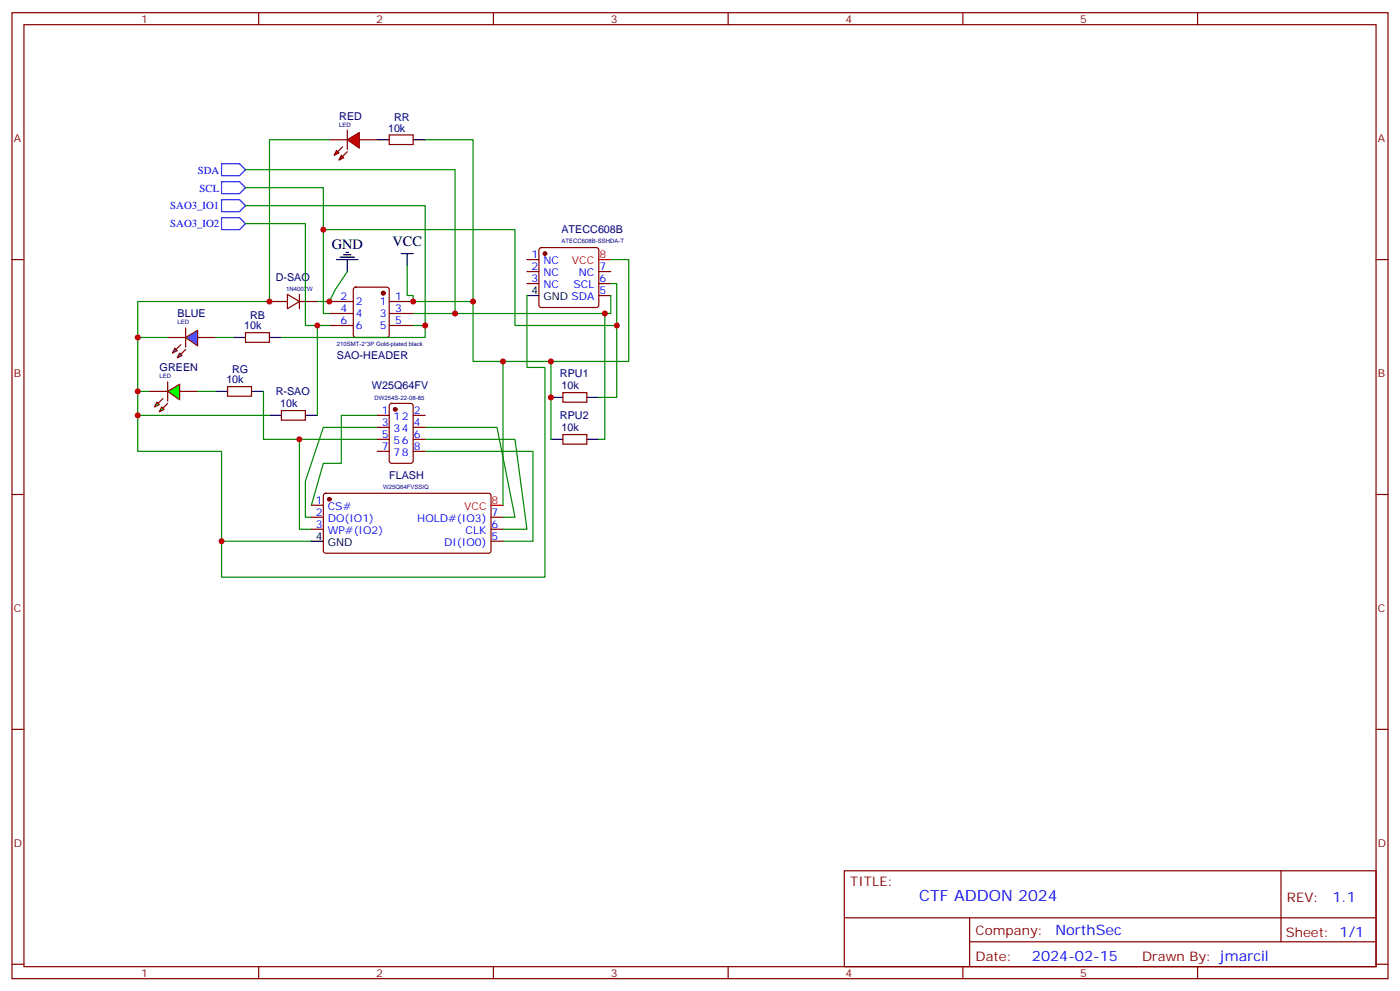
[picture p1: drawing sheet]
<svg xmlns="http://www.w3.org/2000/svg" width="412mm" height="292mm" viewBox="0 0 412 292" stroke-linecap="round" stroke-linejoin="round" font-family="sans-serif">
<g fill="none" stroke="#870000" stroke-width=".35">
<path d="M3.5 3.7h405.4v284.4h-405.4zM7.1 7.3h398.2v277.3h-398.2zM76.2 3.7v3.6M145.3 3.7v3.6M214.5 3.7v3.6M283.6 3.7v3.6M352.8 3.7v3.6M3.5 76.4h3.6M155.2 76.4h3.5M155.2 79.9h3.5M159 73.1l.5-.2h16.2l.5 .2 .2 .5v16.2l-.2 .5-.5 .2h-16.2l-.5-.2-.3-.5v-16.2zM176.4 79.9h3.5"/>
<path d="M405.3 76.4h3.6M155.2 83.5h3.5M176.4 83.5h3.5M176.4 87h3.5M67 113.8h7.1v2.8h-7.1zM3.5 145.6h3.6M91.7 148.7h3.5M91.7 152.3h3.5M91.7 155.8h3.5M95.5 145.4l.5-.2 48.2 .1 .4 .6v16.5l-.7 .4h-48.2l-.5-.7v-16.2zM144.6 152.3h3.6M144.6 155.8h3.6"/>
<path d="M144.6 159.3h3.6M405.3 145.6h3.6M3.5 214.7h3.6M405.3 214.7h3.6M248.7 256.3h156.6v28.3h-156.6zM377.3 256.4v20.8M248.7 270.2h156.5M285.6 277.2h119.6M285.6 270.2v14.1M3.5 283.8h3.6M76.2 284.6v3.5M145.3 284.6v3.5"/>
<path d="M214.5 284.6v3.5M283.6 284.6v3.5M352.8 284.6v3.5M405.3 283.8h3.6"/>
</g>
<path d="M155.2 87h3.5M63.5 115.2h3.5M74.1 115.2h3.5M91.7 159.3h3.5" fill="none" stroke="#000" stroke-width=".35"/>
<g fill="#870000" stroke="#870000" stroke-width=".35">
<circle cx="160.5" cy="74.6" r=".53"/>
<circle cx="97" cy="147" r=".53"/>
</g>
<path d="M176.4 76.4h3.5M144.6 148.7h3.6" fill="none" stroke="#f00" stroke-width=".35"/>
<g fill="none" stroke="#008700" stroke-width=".35">
<path d="M72.3 50h61.8v42.3h-12.4M95.2 67.6h56.5v28.2h30v-12.3h-1.8M179.9 76.4h5.3v30h-45.9v-17.6M79.4 88.8h-38.8v26.4M155.2 87v21.2h5.3v61.7h-95.2v-10.6M179.9 87v5.3h-45.8M44.1 115.2h-3.5v17.7h24.7v26.4h26.4M77.6 115.2v14.1h10.6M111.1 122.3h-10.6v14.1h-5.3l-3.5 12.3M111.1 125.8h-15.9l-5.2 15.9v10.6h1.7M111.1 129.3h-22.9v26.5h3.5M125.2 125.8h21.2l5.3 26.5h-3.5"/>
<path d="M125.2 129.3h26.5l3.5 26.5h-7M125.2 132.9h31.8v26.4h-8.8"/>
</g>
<path d="M65.3 48.2h5.3l1.7 1.8-1.7 1.7h-5.3zM65.3 53.5h5.3l1.7 1.7-1.7 1.8h-5.3zM65.3 58.8h5.3l1.7 1.7-1.7 1.8h-5.3zM65.3 64.1h5.3l1.7 1.7-1.7 1.8h-5.3z" fill="none" stroke="#00f" stroke-width=".35"/>
<path d="M54.7 99.3l3.5-2.1v4.6z" fill="#09f" stroke="#870000" stroke-width=".35"/>
<path d="M54.7 96.5v5.7z" fill="#f00" stroke="#870000" stroke-width=".35"/>
<g fill="#870000" stroke="#870000" stroke-width=".35">
<path d="M54.7 102.9l-1.4 1.4z"/>
<path d="M51.9 102.9l1.4-1.4z"/>
</g>
<g fill="#09f" stroke="#870000" stroke-width=".35">
<path d="M52.9 103.9l.7 .7-1.4 .7z"/>
<path d="M51.5 102.5l.7 .7-1.4 .7z"/>
</g>
<path d="M49.4 99.3h5.3M58.2 99.3h5.3M82.9 120.9h7.1v2.8h-7.1z" fill="none" stroke="#870000" stroke-width=".35"/>
<path d="M40.6 99.3h8.8M40.6 122.3h38.8" fill="none" stroke="#008700" stroke-width=".35"/>
<path d="M79.4 122.3h3.5M90 122.3h3.5" fill="none" stroke="#000" stroke-width=".35"/>
<g fill="#f00" stroke="#870000" stroke-width=".35">
<path d="M102.3 41.1l3.5-2.1v4.6z"/>
<path d="M102.3 38.3v5.7z"/>
</g>
<g fill="#870000" stroke="#870000" stroke-width=".35">
<path d="M102.3 44.7l-1.4 1.4z"/>
<path d="M100.9 43.3l-1.4 1.4z"/>
</g>
<g fill="#f00" stroke="#870000" stroke-width=".35">
<path d="M100.5 45.7l.7 .7-1.4 .7z"/>
<path d="M99.1 44.3l.7 .7-1.4 .7z"/>
</g>
<path d="M114.7 39.7h7v2.8h-7zM97 41.1h5.3M105.8 41.1h5.3M72.3 97.9h7.1v2.9h-7.1zM44.1 115.2h5.3M52.9 115.2h5.3" fill="none" stroke="#870000" stroke-width=".35"/>
<path d="M97 41.1h-17.6v47.7M125.2 41.1h14.1v47.7h-17.6v-1.8h-1.8v-8.8" fill="none" stroke="#008700" stroke-width=".35"/>
<path d="M111.1 41.1h3.6M121.7 41.1h3.5M68.8 99.3h3.5M79.4 99.3h3.5" fill="none" stroke="#000" stroke-width=".35"/>
<g fill="#0f0" stroke="#870000" stroke-width=".35">
<path d="M46.2 118.4l.7 .7-1.4 .7z"/>
<path d="M47.6 119.8l.7 .7-1.4 .7z"/>
</g>
<g fill="#870000" stroke="#870000" stroke-width=".35">
<path d="M48 117.3l-1.4 1.4z"/>
<path d="M49.4 118.7l-1.4 1.5z"/>
</g>
<path d="M49.4 112.4v5.6z" fill="#f00" stroke="#870000" stroke-width=".35"/>
<path d="M49.4 115.2l3.5-2.1v4.6z" fill="#0f0" stroke="#870000" stroke-width=".35"/>
<g fill="#870000" stroke="#870000" stroke-width=".35">
<circle cx="112.9" cy="86.3" r=".53"/>
<circle cx="116.4" cy="120.5" r=".53"/>
</g>
<g fill="none" stroke="#870000" stroke-width=".35">
<path d="M79.4 88.8h5.3M84.7 86.6l3.5 2.2-3.5 2.1zM88.2 88.8h5.3M88.2 86.6v4.3M97 88.8h7.1M97 92.3h7.1M97 95.8h7.1M104.3 84.7l.5-.2h9.1l.5 .2 .3 .5v13.4l-.3 .5-.5 .2h-9.1l-.5-.2-.2-.5v-13.4zM114.7 88.8h7M114.7 92.3h7M114.7 95.8h7M114.9 119l.5-.3h5.6l.7 .5v16.5l-.5 .6-5.8 .1-.7-.5v-16.4z"/>
<path d="M165.8 115.6h7.1v2.8h-7.1zM111.1 122.3h3.6M111.1 132.9h3.6M111.1 125.8h3.6M111.1 129.3h3.6M121.7 122.3h3.5M121.7 132.9h3.5M121.7 125.8h3.5M121.7 129.3h3.5M165.8 127.9h7.1v2.8h-7.1z"/>
</g>
<path d="M72.3 55.2h22.9v37.1h1.8M72.3 65.8h17.7v30h7M72.3 60.5h52.9v35.3h-3.5M102.3 79.9l-3.5 5.3-1.8 3.6h-3.5M63.5 99.3h5.3M93.5 95.8v26.5M125.2 95.8v3.5h-42.3M178.2 92.3v37h-1.8M181.7 95.8v21.2h-5.3M58.2 115.2h5.3M148.2 106.4v42.3M162.3 106.4v22.9" fill="none" stroke="#008700" stroke-width=".35"/>
<path d="M99.1 76.4h6.4M100.2 75.7h4.2M101.2 75h2.2M102 74.3h.7M102.3 76.4v3.5M118.2 74.6h3.5M119.9 74.6v3.6M162.3 117h3.5M172.9 117h3.5M162.3 129.3h3.5M172.9 129.3h3.5" fill="none" stroke="#000" stroke-width=".35"/>
<g fill="#c00">
<circle cx="40.6" cy="115.2" r=".88"/>
<circle cx="88.2" cy="129.3" r=".88"/>
<circle cx="65.3" cy="159.3" r=".88"/>
<circle cx="40.6" cy="99.3" r=".88"/>
<circle cx="40.6" cy="122.3" r=".88"/>
<circle cx="95.3" cy="67.6" r=".88"/>
<circle cx="125.2" cy="95.8" r=".88"/>
<circle cx="79.4" cy="88.8" r=".88"/>
<circle cx="93.5" cy="95.8" r=".88"/>
<circle cx="148.2" cy="106.4" r=".88"/>
<circle cx="97" cy="88.8" r=".88"/>
<circle cx="121.7" cy="88.8" r=".88"/>
<circle cx="139.3" cy="88.8" r=".88"/>
<circle cx="134.1" cy="92.3" r=".88"/>
<circle cx="181.7" cy="95.8" r=".88"/>
<circle cx="162.3" cy="106.4" r=".88"/>
<circle cx="162.3" cy="117" r=".88"/>
<circle cx="178.2" cy="92.3" r=".88"/>
</g>
<text font-size="4.6" fill="#00f" x="270.8" y="265.4">CTF ADDON 2024</text>
<g font-size="4.2">
<text x="97.7" y="73.2">GND</text>
<text x="115.6" y="72.5">VCC</text>
</g>
<g font-size="4.2" fill="#00f">
<text x="392.5" y="265.6">1.1</text>
<text x="310.9" y="275.2">NorthSec</text>
<text x="304" y="283">2024-02-15</text>
</g>
<g font-size="3.9" fill="#800">
<text x="250.5" y="260.9">TITLE:</text>
<text x="379.1" y="265.6">REV:</text>
<text x="287.4" y="275.1">Company:</text>
<text x="378.7" y="275.7">Sheet: 1/1</text>
<text x="287.4" y="282.8">Date:</text>
<text x="336.4" y="282.9">Drawn By: jmarcil</text>
</g>
<g font-size="3.2" fill="#800">
<text x="41.6" y="6.7">1</text>
<text x="110.8" y="6.7">2</text>
<text x="179.9" y="6.7">3</text>
<text x="249.1" y="6.7">4</text>
<text x="318.2" y="6.7">5</text>
<text x="4.1" y="41.8">A</text>
<text x="405.9" y="41.8">A</text>
<text x="4.1" y="111">B</text>
<text x="405.9" y="111">B</text>
<text x="4.1" y="180.1">C</text>
<text x="405.9" y="180.1">C</text>
<text x="4.1" y="249.3">D</text>
<text x="405.9" y="249.3">D</text>
<text x="41.6" y="287.5">1</text>
<text x="110.8" y="287.5">2</text>
<text x="179.9" y="287.5">3</text>
<text x="249.1" y="287.5">4</text>
<text x="318.2" y="287.5">5</text>
</g>
<g font-size="3.2" fill="#000080">
<text x="100" y="35.2">RED</text>
<text x="116.1" y="35.5">RR</text>
<text x="114.3" y="38.8">10k</text>
<text x="165.4" y="68.6">ATECC608B</text>
<text x="81.2" y="82.8">D-SAO</text>
<text x="52.3" y="93.4">BLUE</text>
<text x="73.7" y="93.8">RB</text>
<text x="72" y="97">10k</text>
<text x="99.2" y="105.8">SAO-HEADER</text>
<text x="47" y="109.3">GREEN</text>
<text x="66.7" y="112.8">10k</text>
<text x="68.4" y="109.7">RG</text>
<text x="164.9" y="111.1">RPU1</text>
<text x="81.2" y="116.4">R-SAO</text>
<text x="82.5" y="119.9">10k</text>
<text x="109.6" y="114.6">W25Q64FV</text>
<text x="165.4" y="114.6">10k</text>
<text x="164.9" y="123.4">RPU2</text>
<text x="165.4" y="127">10k</text>
<text x="114.6" y="141">FLASH</text>
</g>
<g font-size="3.2" fill="#00f">
<text x="58.2" y="51.2">SDA</text>
<text x="58.8" y="56.5">SCL</text>
<text x="50.1" y="61.6">SAO3_IO1</text>
<text x="50.1" y="66.8">SAO3_IO2</text>
<text x="156.6" y="76.1">1</text>
<text x="160.1" y="77.8">NC</text>
<text x="156.6" y="79.6">2</text>
<text x="156.6" y="83.1">3</text>
<text x="160.1" y="81.4">NC</text>
<text x="170.5" y="81.4">NC</text>
<text x="176.6" y="83.1">6</text>
<text x="176.6" y="79.6">7</text>
<text x="100.3" y="88.4">2</text>
<text x="104.8" y="89.8">2</text>
<text x="111.9" y="89.8">1</text>
<text x="116.4" y="88.4">1</text>
<text x="160.1" y="84.9">NC</text>
<text x="168.9" y="84.9">SCL</text>
<text x="176.6" y="86.6">5</text>
<text x="100.3" y="91.9">4</text>
<text x="100.3" y="95.5">6</text>
<text x="104.8" y="93.3">4</text>
<text x="111.9" y="93.3">3</text>
<text x="116.4" y="91.9">3</text>
<text x="116.4" y="95.5">5</text>
<text x="104.8" y="96.9">6</text>
<text x="111.9" y="96.9">5</text>
<text x="112.5" y="121.9">1</text>
<text x="112.5" y="125.4">3</text>
<text x="116" y="123.7">12</text>
<text x="121.9" y="125.4">4</text>
<text x="121.9" y="121.9">2</text>
<text x="112.5" y="129">5</text>
<text x="116" y="127.2">34</text>
<text x="116" y="130.7">56</text>
<text x="121.9" y="129">6</text>
<text x="112.5" y="132.5">7</text>
<text x="116" y="134.3">78</text>
<text x="121.9" y="132.5">8</text>
<text x="93.1" y="148.4">1</text>
<text x="93.1" y="151.9">2</text>
<text x="93.1" y="155.4">3</text>
<text x="96.6" y="150.1">CS#</text>
<text x="96.6" y="153.7">DO(IO1)</text>
<text x="122.9" y="153.7">HOLD#(IO3)</text>
<text x="144.8" y="155.4">6</text>
<text x="144.8" y="151.9">7</text>
<text x="96.6" y="157.2">WP#(IO2)</text>
<text x="130.8" y="160.7">DI(IO0)</text>
<text x="137.2" y="157.2">CLK</text>
<text x="144.8" y="159">5</text>
</g>
<g font-size="3.2" fill="#f00">
<text x="168.5" y="77.8">VCC</text>
<text x="176.6" y="76.1">8</text>
<text x="144.8" y="148.4">8</text>
<text x="136.7" y="150.1">VCC</text>
</g>
<g font-size="3.2">
<text x="156.6" y="86.6">4</text>
<text x="160.1" y="88.4">GND SDA</text>
<text x="93.1" y="159">4</text>
<text x="96.6" y="160.7">GND</text>
</g>
<g font-size="1.8" fill="#000080">
<text x="100" y="37.3">LED</text>
<text x="165.4" y="71.6">ATECC608B-SSHDA-T</text>
<text x="84.3" y="85.6">1N4007W</text>
<text x="52.3" y="95.5">LED</text>
<text x="99.2" y="101.7">210SMT-2*3P Gold-plated black</text>
<text x="47" y="111.3">LED</text>
<text x="110.3" y="117.6">DW254S-22-08-85</text>
<text x="112.9" y="144.1">W25Q64FVSSIQ</text>
</g>
</svg>
